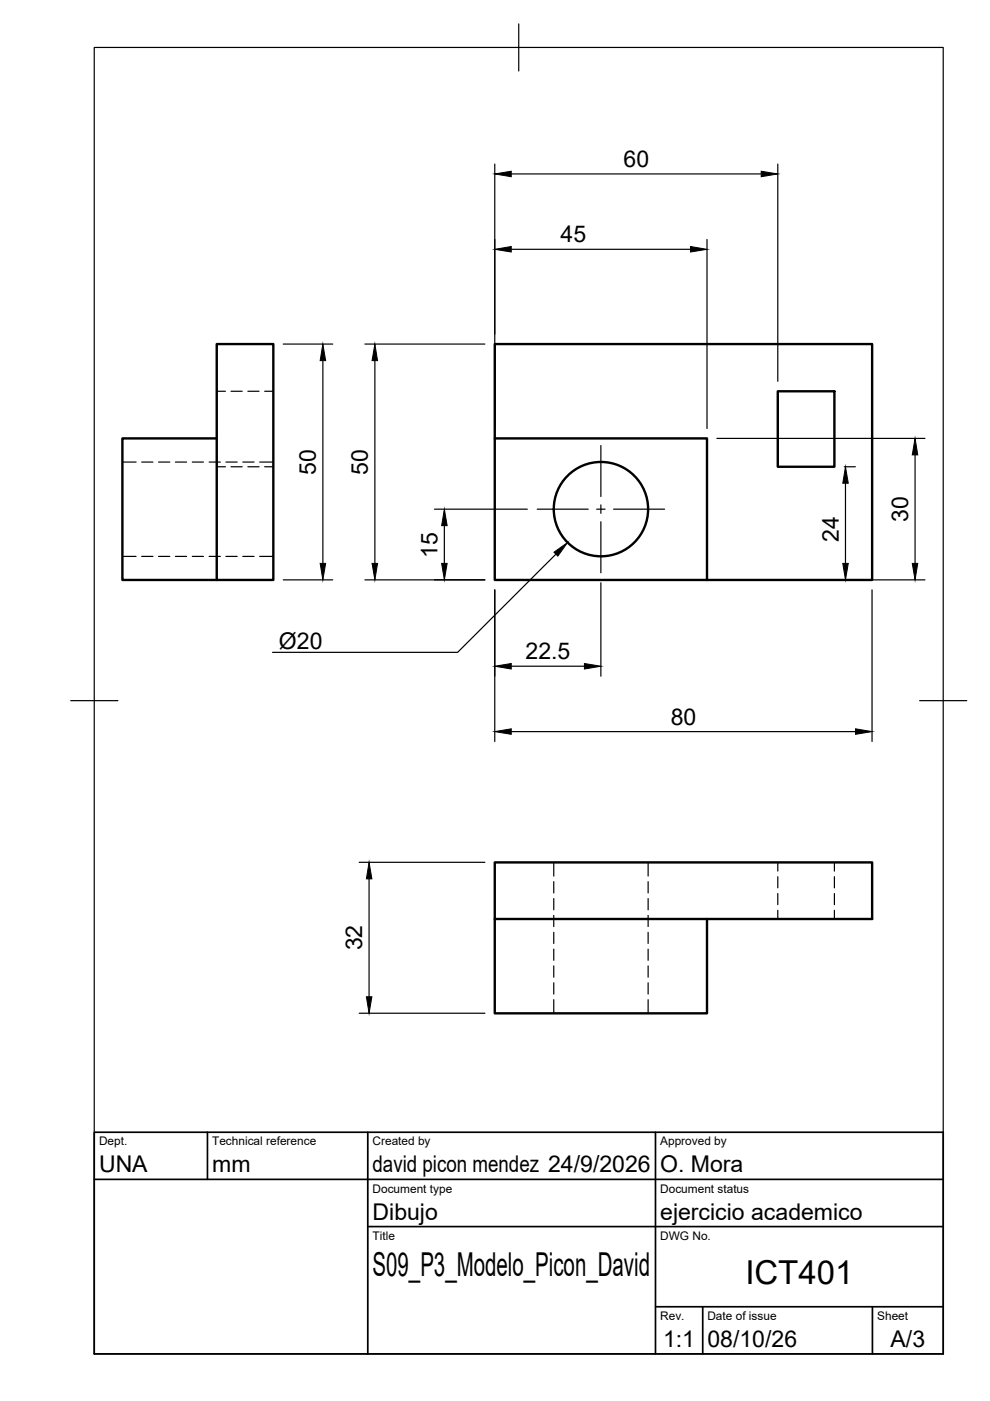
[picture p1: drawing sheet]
<svg xmlns="http://www.w3.org/2000/svg" width="210mm" height="297mm" viewBox="0 0 210 297" stroke-linecap="round" stroke-linejoin="round" font-family="sans-serif">
<!-- layer: Visible -->
<g fill="none" stroke="#000" stroke-width=".51">
<path d="M46 72.9h12v50.1h-12zM46 92.9h-20v30.1h20M104.9 92.9h45v30.1h-45zM104.9 92.9v-20h80v50.1h-35M164.9 83h12v16h-12zM104.9 194.8v20h45v-20M104.9 182.8h80v12h-80z"/>
<circle cx="127.4" cy="107.9" r="10"/>
</g>
<!-- layer: Hidden -->
<g fill="none" stroke="#000" stroke-width=".25">
<path d="M26 98h2.9M30 98h2.4M33.6 98h2.4M37.2 98h2.4M40.8 98h2.3M44.3 98h2.4M46 99h1.8M46 83h1.8M47.9 98h2.4M49 99h2.4M49 83h2.4M51.5 98h2.4"/>
<path d="M52.6 99h2.3M52.6 83h2.3M55.1 98h2.9M56.1 99h1.9M56.1 83h1.9M26 118h2.9M30 118h2.4M33.6 118h2.4M37.2 118h2.4M40.8 118h2.3M44.3 118h2.4M47.9 118h2.4"/>
<path d="M51.5 118h2.4M55.1 118h2.9M117.4 182.8v2.9M117.4 186.9v2.4M117.4 190.5v2.4M117.4 194.1v2.4M117.4 197.7v2.3M137.4 182.8v2.9M137.4 186.9v2.4M137.4 190.5v2.4M137.4 194.1v2.4M137.4 197.7v2.3"/>
<path d="M164.9 182.8v1.9M164.9 185.9v2.3M164.9 189.4v2.4M164.9 193v1.8M176.9 182.8v1.9M176.9 185.9v2.3M176.9 189.4v2.4M176.9 193v1.8M117.4 201.2v2.4M117.4 204.8v2.4M117.4 208.4v2.4M117.4 211.9v2.9"/>
<path d="M137.4 201.2v2.4M137.4 204.8v2.4M137.4 208.4v2.4M137.4 211.9v2.9"/>
</g>
<!-- layer: TITLEBLOCK -->
<path d="M20 240.1h180v46.9h-180zM20 250h180M44 240.1v9.9M78 240.1v46.9M139 240.1v46.9M78 260.1h122M139 277.1h61M149 277.1v9.9M185 277.1v9.9" fill="none" stroke="#000" stroke-width=".36"/>
<!-- layer: Smart Centers -->
<path d="M127.4 94.5v10.8M113.9 108h10.8M126.5 108h1.8M127.4 107v1.8M127.4 110.6v10.8M130.1 108h10.8" fill="none" stroke="#000" stroke-width=".25"/>
<!-- layer: FD_Dimensions -->
<g fill="none" stroke="#000" stroke-width=".25">
<path d="M104.9 34.8v56.1M108.4 36.9h53M164.9 34.8v46M108.4 52.9h38M149.9 50.8v40.1M60 72.9h10.5M68.5 76.5v43M77.4 72.9h25.4M79.5 76.5v43M152 92.9h44.1M179 99h2.4M194 96.4v23.1"/>
<path d="M92.1 108h19.7M94.2 111.4v8.1M179.3 102.5v17M60 122.9h10.5M77.4 122.9h25.4M104.9 125.1v32.1M127.4 123.6v19.8M152 122.9h44.1M184.9 125.1v32.1M108.4 155.1h73M108.4 141.3h15.5M76.2 182.8h26.6"/>
<path d="M78.3 186.3v25M76.2 214.8h26.6"/>
</g>
<g fill="#000" stroke="#000" stroke-width=".21">
<path d="M104.9 36.9l3.5-.6v1.2zM161.4 36.3l3.5 .6-3.5 .6zM104.9 52.9l3.5-.6v1.1zM146.4 52.3l3.5 .6-3.5 .5zM68.5 72.9l.5 3.6h-1.1zM79.5 72.9l.6 3.6h-1.2zM194 92.9l.6 3.5h-1.2zM67.9 119.5h1.1l-.5 3.4zM78.9 119.5h1.2l-.6 3.4zM93.6 119.5h1.2l-.6 3.4zM94.2 108l.6 3.4h-1.2zM178.7 119.5h1.2l-.6 3.4z"/>
<path d="M179.3 99l.6 3.5h-1.2zM193.4 119.5h1.2l-.6 3.4zM104.9 155.1l3.5-.6v1.2zM104.9 141.3l3.5-.6v1.1zM123.9 140.7l3.5 .6-3.5 .5zM181.4 154.5l3.5 .6-3.5 .6zM78.3 182.8l.5 3.5h-1.1zM77.7 211.3h1.1l-.5 3.5z"/>
</g>
<!-- layer: Hole Notes -->
<path d="M117.5 117.1l2.8-2.1-2 2.9z" fill="#000" stroke="#000" stroke-width=".21"/>
<path d="M117.9 117.5l-20.9 20.8h-39.2" fill="none" stroke="#000" stroke-width=".25"/>
<!-- layer: BORDER -->
<path d="M20 10.1h180v276.9h-180zM110 5.1v10M15 148.6h10M195 148.6h10" fill="none" stroke="#000" stroke-width=".25"/>
<g font-size="7">
<text x="79" y="270.6">S09_P3_Modelo_Picon_David</text>
<text x="158" y="272.3">ICT401</text>
</g>
<g font-size="4.9">
<text x="132.2" y="35.4">60</text>
<text x="118.9" y="51.4">45</text>
<text x="67" y="100.7" transform="rotate(-90 67 100.7)">50</text>
<text x="78" y="100.7" transform="rotate(-90 78 100.7)">50</text>
<text x="192.6" y="110.6" transform="rotate(-90 192.6 110.6)">30</text>
<text x="92.8" y="118.3" transform="rotate(-90 92.8 118.3)">15</text>
<text x="177.9" y="114.9" transform="rotate(-90 177.9 114.9)">24</text>
<text x="59.1" y="137.6">Ø20</text>
<text x="111.4" y="139.8">22.5</text>
<text x="142.2" y="153.7">80</text>
<text x="76.8" y="201.5" transform="rotate(-90 76.8 201.5)">32</text>
<text x="21" y="248.5">UNA</text>
<text x="45" y="248.5">mm</text>
<text x="79" y="248.5">david picon mendez 24/9/2026</text>
<text x="140" y="248.5">O. Mora</text>
<text x="79" y="258.6">Dibujo</text>
<text x="140" y="258.6">ejercicio academico</text>
<text x="140.6" y="285.7">1:1</text>
<text x="150" y="285.5">08/10/26</text>
<text x="188.8" y="285.7">A/3</text>
</g>
<g font-size="2.5">
<text x="21" y="242.9">Dept.</text>
<text x="45" y="242.9">Technical reference</text>
<text x="79" y="242.9">Created by</text>
<text x="140" y="242.9">Approved by</text>
<text x="79" y="252.8">Document type</text>
<text x="140" y="252.8">Document status</text>
<text x="79" y="262.9">Title</text>
<text x="140" y="262.9">DWG No.</text>
<text x="140" y="279.9">Rev.</text>
<text x="150" y="279.9">Date of issue</text>
<text x="186" y="279.9">Sheet</text>
</g>
</svg>
